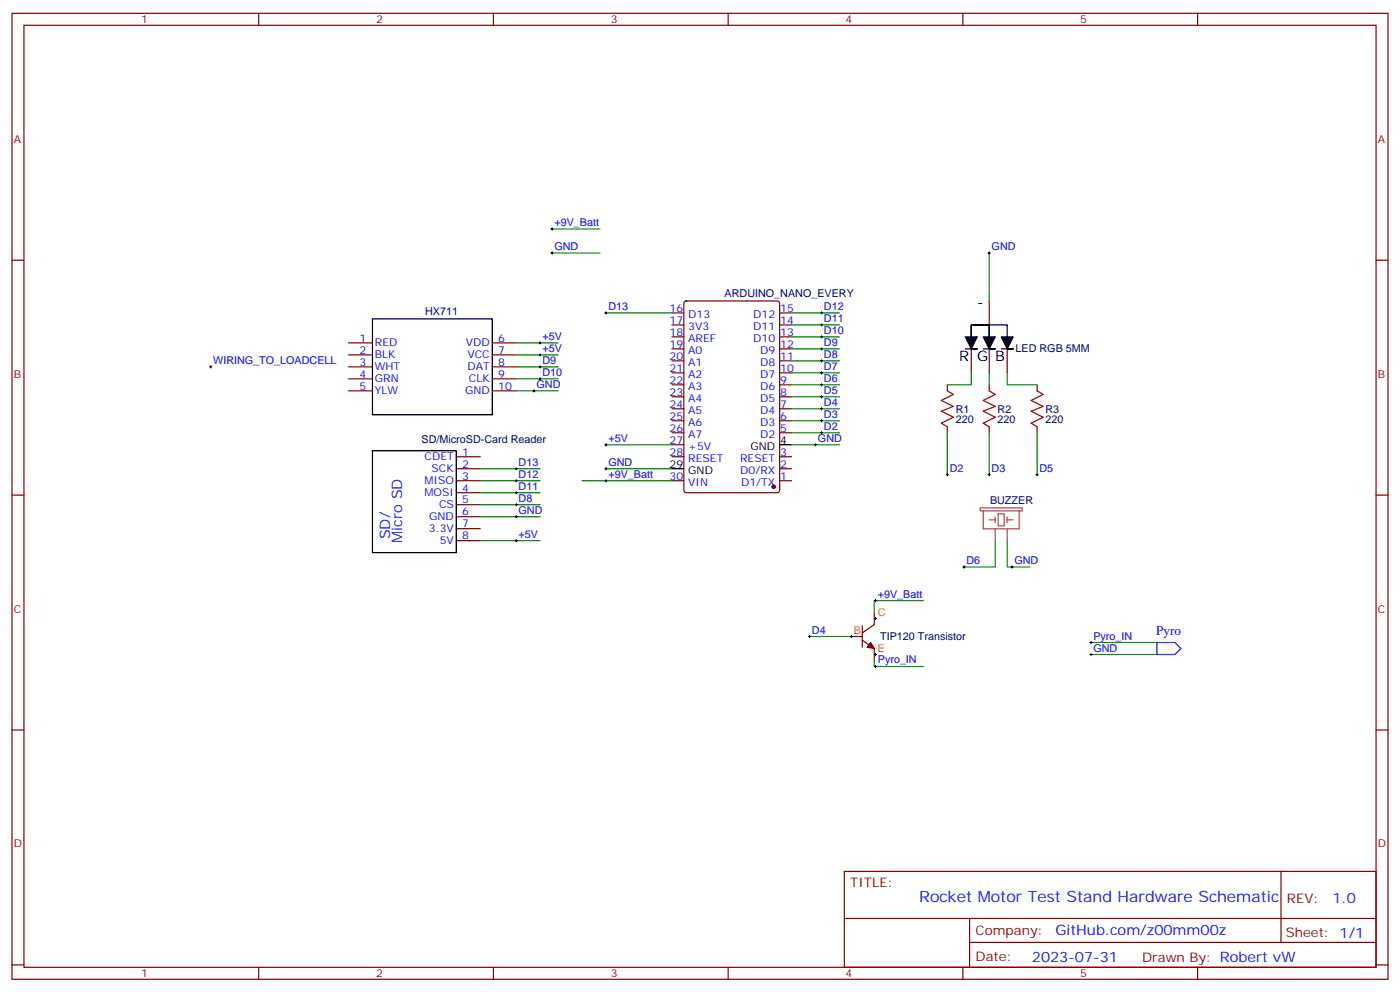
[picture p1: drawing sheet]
<svg xmlns="http://www.w3.org/2000/svg" width="412mm" height="292mm" viewBox="0 0 412 292" stroke-linecap="round" stroke-linejoin="round" font-family="sans-serif">
<g fill="none" stroke="#870000" stroke-width=".35">
<path d="M3.5 3.9h405.4v284.4h-405.4zM7.1 7.4h398.2v277.3h-398.2zM76.2 3.9v3.5M145.3 3.9v3.5M214.5 3.9v3.5M283.6 3.9v3.5M352.8 3.9v3.5M3.5 76.6h3.6M405.3 76.6h3.6M197.9 99.2h3.5M197.9 95.6h3.5M197.9 92.1h3.5"/>
<path d="M201.7 88.8l.4-.2h26.9l.6 .4 .1 55.3-.5 .7h-27.1l-.6-.4-.1-55.3zM229.7 99.2h3.5M229.7 95.6h3.5M229.7 92.1h3.5M291.4 88.6v7M102.7 100.9h7M102.7 104.5h7M102.7 108h7M102.7 111.5h7M102.7 115h7M145 100.9h7M145 104.5h7"/>
<path d="M145 108h7M145 111.5h7M145 115h7M197.9 116.8h3.5M197.9 113.3h3.5M197.9 109.7h3.5M197.9 106.2h3.5M197.9 102.7h3.5M229.7 116.8h3.5M229.7 113.3h3.5M229.7 109.7h3.5M229.7 106.2h3.5"/>
<path d="M229.7 102.7h3.5M279 113.3v1.7M286.1 102.7v7M291.4 102.7v7M291.4 113.3v1.7M296.7 102.7v7M305.5 113.3v1.7M134.4 138h7.1M134.4 134.4h7.1M197.9 134.4h3.5M197.9 127.4h3.5M197.9 123.9h3.5"/>
<path d="M197.9 120.3h3.5M197.9 130.9h3.5M229.7 138h3.5M229.7 134.4h3.5M229.7 127.4h3.5M229.7 123.9h3.5M229.7 120.3h3.5M279 125.6v1.8M291.4 125.6v1.8M305.5 125.6v1.8M3.5 145.7h3.6M134.4 141.5h7.1"/>
<path d="M134.4 145h7.1M134.4 148.6h7.1M134.4 152.1h7.1M134.4 155.6h7.1M134.4 159.1h7.1M197.9 141.5h3.5M229.7 141.5h3.5M405.3 145.7h3.6M250.5 187.4h3.5M254 184.2v6.3M254 188.4l3.5 2.5v3.5M257.5 180.3v3.5l-3.5 2.5"/>
<path d="M3.5 214.9h3.6M405.3 214.9h3.6M248.7 256.5h156.6v28.2h-156.6zM377.3 256.5v20.9M248.7 270.4h156.5M285.6 277.4h119.6M285.6 270.4v14.1M3.5 284h3.6M76.2 284.7v3.6M145.3 284.7v3.6M214.5 284.7v3.6M283.6 284.7v3.6"/>
<path d="M352.8 284.7v3.6M405.3 284h3.6"/>
</g>
<g fill="#870000" stroke="#870000" stroke-width=".35">
<path d="M256.5 189.1l1 1.8-2.1-.4z"/>
<circle cx="227.9" cy="143.3" r=".53"/>
</g>
<path d="M109.7 93.9h35.3v28.2h-35.3zM291.4 95.6h-5.3v3.6v-3.6h5.3v3.6v-3.6h5.3v3.6M109.7 132.7h24.7v30h-24.7zM197.9 138h3.5M229.7 130.9h3.5" fill="none" stroke="#000" stroke-width=".35"/>
<path d="M284.3 99.2h3.6l-1.8 3.5h-1.8h3.6h-1.8zM289.6 99.2h3.6l-1.8 3.5h-1.8h3.6h-1.8zM294.9 99.2h3.5l-1.7 3.5h-1.8h3.5h-1.7z" fill="#000" stroke="#000" stroke-width=".35"/>
<path d="M279 115l1.8 1.1-3.5 1.8 3.5 1.7-3.5 1.4 3.5 1.8-3.5 1.8 1.7 1M291.4 115l1.8 1.1-3.6 1.8 3.6 1.7-3.6 1.4 3.6 1.8-3.6 1.8 1.8 1M305.5 115l1.8 1.1-3.6 1.8 3.6 1.7-3.6 1.4 3.6 1.8-3.6 1.8 1.8 1" fill="none" stroke="#a10000" stroke-width=".35"/>
<g fill="none" stroke="#008700" stroke-width=".35">
<path d="M162.6 67.4h14.1M162.6 74.5h14.1M291.4 74.5v14.1M178.5 92.1h19.4M233.2 99.2h14.1M233.2 92.1h14.1M233.2 95.6h14.1M152 100.9h12.4M152 104.5h12.4M152 108h12.4M152 111.5h12.4M152 115h12.4"/>
<path d="M233.2 102.7h14.1M233.2 106.2h14.1M233.2 116.8h14.1M233.2 109.7h14.1M233.2 113.3h14.1M286.1 109.7v3.6h-7.1M291.4 109.7v3.6M296.7 109.7v3.6h8.8M141.5 138h17.6M178.5 130.9h19.4M178.5 138h19.4M233.2 130.9h14.1"/>
<path d="M233.2 120.3h14.1M233.2 123.9h14.1M233.2 127.4h14.1M279 127.4v12.3M291.4 127.4v12.3M305.5 127.4v12.3M141.5 141.5h17.6M141.5 145h17.6M141.5 148.6h17.6M141.5 152.1h17.6M141.5 159.1h17.6M171.4 141.5h26.5"/>
<path d="M293.2 159.1v7.8h-9.2M296.7 159.1v7.8h6.7M272 176.8h-14.5v3.5M238.5 187.4h12M257.5 194.4v1.8h14.5M321.4 189.1h19.4M321.4 192.7h19.4"/>
</g>
<path d="M288.7 149.5h12.4v.9h-12.4zM289.6 150.4v5.3h10.6v-5.3M291.4 153h1.8M293.2 152.1v1.8M293.2 155.7v3.4M294 151.3h1.8v3.5h-1.8zM296.7 153h1.7M296.7 152.1v1.8M296.7 155.7v3.4" fill="none" stroke="#a64a4a" stroke-width=".35"/>
<g fill="none" stroke="#000" stroke-width=".29">
<path d="M162.3 74.5h.7M162.3 67.4h.7M162.6 67.1v.7M162.6 74.1v.7M291 74.5h.7M291.4 74.1v.7M178.2 92.1h.7M178.5 91.8v.7M241.7 99.2h.7M241.7 92.1h.7M241.7 95.6h.7M242 91.8v.7"/>
<path d="M242 95.3v.7M242 98.8v.7M61.7 108h.7M62.1 107.6v.7M157 115h.7M157.3 114.7v.7M158.7 100.9h.8M158.7 104.5h.8M158.7 108h.8M158.7 111.5h.8M159.1 100.6v.7M159.1 104.1v.7"/>
<path d="M159.1 107.6v.7M159.1 111.2v.7M241.7 102.7h.7M241.7 106.2h.7M241.7 116.8h.7M241.7 109.7h.7M241.7 113.3h.7M242 102.3v.7M242 105.9v.7M242 109.4v.7M242 112.9v.7M242 116.5v.7"/>
<path d="M242 120v.7M151.7 138h.7M152 137.6v.7M178.2 130.9h.7M178.2 138h.7M178.5 130.6v.7M178.5 137.6v.7M239.9 130.9h.7M240.2 130.6v.7M241.7 120.3h.7M241.7 123.9h.7M241.7 127.4h.7"/>
<path d="M242 123.5v.7M242 127v.7M278.7 139.7h.7M279 139.4v.7M291 139.7h.7M291.4 139.4v.7M305.2 139.7h.7M305.5 139.4v.7M151.7 141.5h.7M151.7 145h.7M151.7 148.6h.7M151.7 152.1h.7"/>
<path d="M151.7 159.1h.7M152 141.1v.8M152 144.7v.7M152 148.2v.7M152 151.7v.7M152 158.8v.7M178.2 141.5h.7M178.5 141.1v.8M257.5 176.8h.7M257.9 176.4v.7M283.6 166.9h.7M284 166.5v.8"/>
<path d="M297.7 166.9h.7M298.1 166.5v.8M238.1 187.4h.7M238.5 187v.7M250.5 187.4h.7M250.8 187v.7M257.5 196.2h.7M257.5 192.7h.7M257.5 182.1h.7M257.9 181.7v.7M257.9 192.3v.7M257.9 195.8v.7"/>
<path d="M321 189.1h.7M321 192.7h.7M321.4 188.8v.7M321.4 192.3v.7"/>
</g>
<path d="M340.8 189.1h5.3l1.7 1.8-1.7 1.8h-5.3z" fill="none" stroke="#00f" stroke-width=".35"/>
<text font-size="4.6" fill="#00f" x="270.8" y="265.5">Rocket Motor Test Stand Hardware Schematic</text>
<g font-size="4.2">
<text x="287.9" y="90.3">-</text>
<text x="282.6" y="106.2">R</text>
<text x="287.9" y="106.2">G</text>
<text x="293.2" y="106.2">B</text>
</g>
<g font-size="4.2" fill="#00f">
<text x="114.9" y="158.8" transform="rotate(-90 114.9 158.8)">SD/</text>
<text x="118.4" y="159.8" transform="rotate(-90 118.4 159.8)">Micro SD</text>
<text x="392.5" y="265.8">1.0</text>
<text x="310.9" y="275.3">GitHub.com/z00mm00z</text>
<text x="304" y="283.1">2023-07-31</text>
</g>
<text font-size="3.9" fill="#00f" x="340.6" y="186.9">Pyro</text>
<g font-size="3.9" fill="#800">
<text x="250.5" y="261.1">TITLE:</text>
<text x="379.1" y="265.8">REV:</text>
<text x="287.4" y="275.3">Company:</text>
<text x="378.7" y="275.9">Sheet: 1/1</text>
<text x="287.4" y="283">Date:</text>
<text x="336.4" y="283.1">Drawn By: Robert vW</text>
</g>
<g font-size="3.2" fill="#800">
<text x="41.6" y="6.9">1</text>
<text x="110.8" y="6.9">2</text>
<text x="179.9" y="6.9">3</text>
<text x="249.1" y="6.9">4</text>
<text x="318.2" y="6.9">5</text>
<text x="4.1" y="42">A</text>
<text x="405.9" y="42">A</text>
<text x="4.1" y="111.2">B</text>
<text x="405.9" y="111.2">B</text>
<text x="4.1" y="180.3">C</text>
<text x="405.9" y="180.3">C</text>
<text x="4.1" y="249.4">D</text>
<text x="405.9" y="249.4">D</text>
<text x="41.6" y="287.7">1</text>
<text x="110.8" y="287.7">2</text>
<text x="179.9" y="287.7">3</text>
<text x="249.1" y="287.7">4</text>
<text x="318.2" y="287.7">5</text>
</g>
<g font-size="3.2" fill="#00f">
<text x="163.3" y="66.5">+9V_Batt</text>
<text x="163.3" y="73.6">GND</text>
<text x="292.1" y="73.6">GND</text>
<text x="179.2" y="91.2">D13</text>
<text x="197.2" y="91.8">16</text>
<text x="197.2" y="95.3">17</text>
<text x="202.7" y="93.5">D13</text>
<text x="221.9" y="93.5">D12</text>
<text x="229.8" y="95.3">14</text>
<text x="229.8" y="91.8">15</text>
<text x="242.7" y="94.8">D11</text>
<text x="242.7" y="91.2">D12</text>
<text x="105.9" y="100.6">1</text>
<text x="110.4" y="102">RED</text>
<text x="137.2" y="102">VDD</text>
<text x="146.8" y="100.6">6</text>
<text x="159.8" y="100">+5V</text>
<text x="197.2" y="98.8">18</text>
<text x="202.7" y="97">3V3</text>
<text x="202.7" y="100.6">AREF</text>
<text x="221.9" y="100.6">D10</text>
<text x="221.9" y="97">D11</text>
<text x="229.8" y="98.8">13</text>
<text x="242.7" y="98.3">D10</text>
<text x="242.7" y="101.8">D9</text>
<text x="62.8" y="107.1">WIRING_TO_LOADCELL</text>
<text x="105.9" y="104.1">2</text>
<text x="105.9" y="107.6">3</text>
<text x="110.4" y="105.5">BLK</text>
<text x="137.7" y="105.5">VCC</text>
<text x="146.8" y="104.1">7</text>
<text x="146.8" y="107.6">8</text>
<text x="159.8" y="103.6">+5V</text>
<text x="159.8" y="107.1">D9</text>
<text x="197.2" y="102.3">19</text>
<text x="197.2" y="105.9">20</text>
<text x="202.7" y="104.1">A0</text>
<text x="202.7" y="107.6">A1</text>
<text x="223.9" y="107.6">D8</text>
<text x="223.9" y="104.1">D9</text>
<text x="229.8" y="105.9">11</text>
<text x="229.8" y="102.3">12</text>
<text x="242.7" y="105.3">D8</text>
<text x="105.9" y="111.2">4</text>
<text x="110.4" y="109">WHT</text>
<text x="110.4" y="112.6">GRN</text>
<text x="137.7" y="109">DAT</text>
<text x="138.1" y="112.6">CLK</text>
<text x="146.8" y="111.2">9</text>
<text x="159.8" y="110.6">D10</text>
<text x="197.2" y="109.4">21</text>
<text x="197.2" y="112.9">22</text>
<text x="202.7" y="111.2">A2</text>
<text x="223.9" y="111.2">D7</text>
<text x="229.8" y="112.9">9</text>
<text x="229.8" y="109.4">10</text>
<text x="242.7" y="108.9">D7</text>
<text x="242.7" y="112.4">D6</text>
<text x="105.9" y="114.7">5</text>
<text x="110.4" y="116.1">YLW</text>
<text x="137" y="116.1">GND</text>
<text x="146.8" y="114.7">10</text>
<text x="158" y="114.2">GND</text>
<text x="197.2" y="116.5">23</text>
<text x="197.2" y="120">24</text>
<text x="202.7" y="114.7">A3</text>
<text x="202.7" y="118.2">A4</text>
<text x="223.9" y="118.2">D5</text>
<text x="223.9" y="114.7">D6</text>
<text x="229.8" y="120">7</text>
<text x="229.8" y="116.5">8</text>
<text x="242.7" y="115.9">D5</text>
<text x="242.7" y="119.5">D4</text>
<text x="197.2" y="123.5">25</text>
<text x="202.7" y="121.7">A5</text>
<text x="202.7" y="125.3">A6</text>
<text x="223.9" y="125.3">D3</text>
<text x="223.9" y="121.7">D4</text>
<text x="229.8" y="123.5">6</text>
<text x="242.7" y="123">D3</text>
<text x="179.2" y="130">+5V</text>
<text x="197.2" y="127">26</text>
<text x="197.2" y="130.6">27</text>
<text x="202.7" y="128.8">A7</text>
<text x="223.9" y="128.8">D2</text>
<text x="229.8" y="127">5</text>
<text x="240.9" y="130">GND</text>
<text x="242.7" y="126.5">D2</text>
<text x="125.1" y="135.5">CDET</text>
<text x="136.2" y="134.1">1</text>
<text x="136.2" y="137.6">2</text>
<text x="152.8" y="137.1">D13</text>
<text x="179.2" y="137.1">GND</text>
<text x="197.2" y="134.1">28</text>
<text x="202.7" y="132.3">+5V</text>
<text x="202.7" y="135.9">RESET</text>
<text x="218" y="135.9">RESET</text>
<text x="229.8" y="137.6">2</text>
<text x="229.8" y="134.1">3</text>
<text x="125" y="142.6">MISO</text>
<text x="127.1" y="139">SCK</text>
<text x="136.2" y="141.1">3</text>
<text x="152.8" y="140.6">D12</text>
<text x="179.2" y="140.6">+9V_Batt</text>
<text x="197.2" y="141.1">30</text>
<text x="202.7" y="142.9">VIN</text>
<text x="218.1" y="139.4">D0/RX</text>
<text x="218.3" y="142.9">D1/TX</text>
<text x="229.8" y="141.1">1</text>
<text x="279.8" y="138.9">D2</text>
<text x="292.1" y="138.9">D3</text>
<text x="306.2" y="138.9">D5</text>
<text x="125" y="146.1">MOSI</text>
<text x="129.3" y="149.6">CS</text>
<text x="136.2" y="144.7">4</text>
<text x="136.2" y="148.2">5</text>
<text x="152.8" y="144.1">D11</text>
<text x="152.8" y="147.7">D8</text>
<text x="126.4" y="153.1">GND</text>
<text x="136.2" y="151.7">6</text>
<text x="136.2" y="155.3">7</text>
<text x="152.8" y="151.2">GND</text>
<text x="126.4" y="156.7">3.3V</text>
<text x="129.5" y="160.2">5V</text>
<text x="136.2" y="158.8">8</text>
<text x="152.8" y="158.3">+5V</text>
<text x="284.7" y="166">D6</text>
<text x="298.8" y="166">GND</text>
<text x="258.6" y="175.9">+9V_Batt</text>
<text x="239.2" y="186.5">D4</text>
<text x="322.1" y="188.2">Pyro_IN</text>
<text x="322.1" y="191.8">GND</text>
<text x="258.6" y="195.3">Pyro_IN</text>
</g>
<g font-size="3.2" fill="#000080">
<text x="213.4" y="87.5">ARDUINO_NANO_EVERY</text>
<text x="125.3" y="92.8">HX711</text>
<text x="299.2" y="103.5">LED RGB 5MM</text>
<text x="281.5" y="124.7">220</text>
<text x="281.5" y="121.5">R1</text>
<text x="293.9" y="124.7">220</text>
<text x="293.9" y="121.5">R2</text>
<text x="308" y="124.7">220</text>
<text x="308" y="121.5">R3</text>
<text x="124.2" y="130.3">SD/MicroSD-Card Reader</text>
<text x="291.6" y="148.4">BUZZER</text>
<text x="259.3" y="188.5">TIP120 Transistor</text>
</g>
<g font-size="3.2">
<text x="229.8" y="130.6">4</text>
<text x="197.2" y="137.6">29</text>
<text x="221.1" y="132.3">GND</text>
<text x="202.7" y="139.4">GND</text>
</g>
<g font-size="3.2" fill="#f60">
<text x="258.6" y="181.2">C</text>
<text x="251.5" y="186.5">B</text>
<text x="258.6" y="191.8">E</text>
</g>
</svg>
